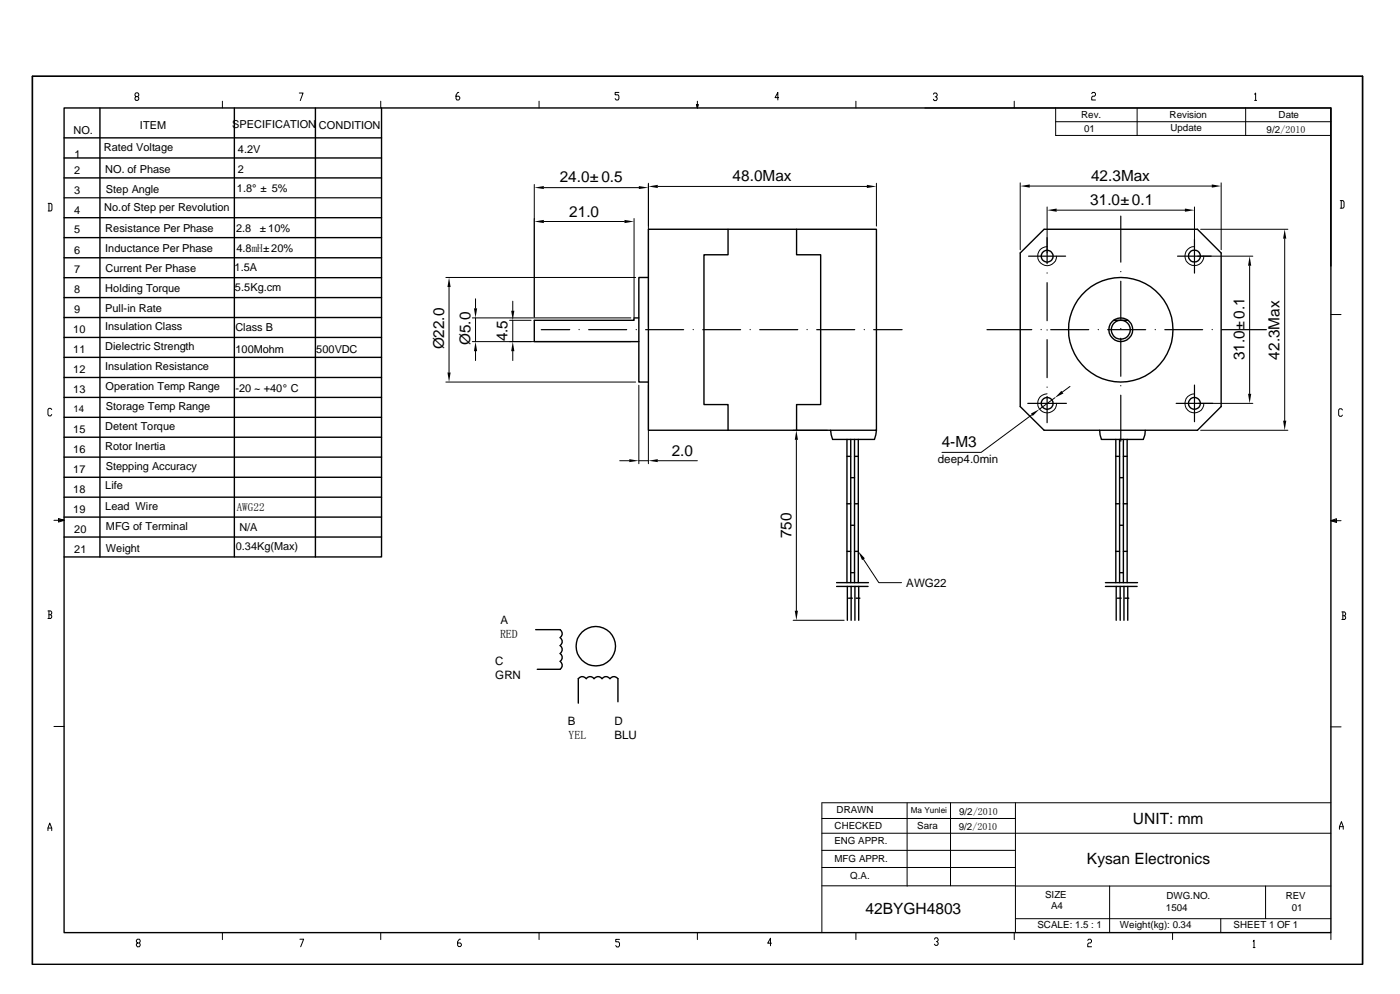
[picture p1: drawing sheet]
<svg xmlns="http://www.w3.org/2000/svg" width="297mm" height="211mm" viewBox="0 0 297 211" stroke-linecap="round" stroke-linejoin="round" font-family="sans-serif">
<g fill="none" stroke="#000" stroke-width=".21">
<path d="M63.5 19.7h.8l-.6 1.6M97.4 19.6h-.2l-.4 .6v.7l.2 .3h.4l.2-.5-.2-.3h-.6M131.4 19.6h-.8v.5h.6l.2 .3-.2 .8h-.4l-.2-.3M198.1 20l.2-.3h.4l.2 .3-.2 .5h-.2M231.7 19.9l.2-.3h.4l.2 .3v.3l-.2 .2h-.4l-.2 .3v.5h.8M266.3 20l.2-.3v1.6M28.9 20.5l-.2-.3v-.3l.2-.2h.3l.3 .2v.3l-.8 .5v.3l.2 .3h.3l.3-.3v-.3l-.3-.2M47.2 21.5v1.4M80.8 21.5v1.4M113.4 39.1v28.2M114.4 21.5v1.4M115.4 39.8h20.2"/>
<path d="M137.6 38.9v30.3M139.6 39.5h44.4M147.8 22.2h.4l-.2 .7zM148 22.2v.7l.1-.7M148 21.5v1.4M165.3 20.7h-.8l.6-1.1v1.6M181.7 21.5v1.4M186 38.9v9.1M196.3 22.9h86.2M198.7 20.5l.2 .3-.2 .5h-.4l-.2-.3M215.3 21.5v1.4M216.6 38.8v14.2"/>
<path d="M218.6 39.5h38.6M224.1 22.9v5.8h58.3M224.1 25.8h58.4M241.4 22.9v5.8M259.2 38.8v14.2M264.4 22.9v5.8M266.3 21.3h.4M10.2 43.1h.6l.2 .3v1.1l-.2 .2h-.6M10.4 43.1v1.6M94.6 58.9h40.3M115.4 47h17.2M134.6 46.3v21"/>
<path d="M222.3 52.3a2.02 2.02 0 0 0-2 2 2.02 2.02 0 0 0 2 2 2.02 2.02 0 0 0 2-2M222.3 43.9v9.8M224.3 44.6h27.2M253.6 52.3a2.01 2.01 0 0 0-2.1 2 2.01 2.01 0 0 0 2 2 2.01 2.01 0 0 0 2-2M253.6 43.9v9.8M254.2 54.3h11.7M254.9 48.6h18.5M265.3 56.4v27.1M272.7 50.6v38.6M284.5 42.5h.6l.2 .3v1.1l-.2 .2h-.6M284.7 42.5v1.6M95.3 60.9v18.1"/>
<path d="M100.3 67.4h33.6M100.3 72.5h33.6M100.9 63.4v2M100.9 67.4v5.1M100.9 74.5v2M108.2 67.9h4.5M108.8 63.9v2M108.8 67.9v4.6M108.8 74.5v2M282.5 66.7h2.2M11 86.9l-.2-.3h-.4l-.2 .3v1l.2 .3h.4l.2-.3M94.6 81h40.3"/>
<path d="M131.5 97.7h2.1M135.6 81.7v16.7M135.6 97.7h2M137.6 81.7v16.7M139.6 97.7h8.4M168.4 91.3h7.2M169 93.3v36.2M219.1 88l-10.8 7.9h-8.4M222.3 83.5a2.02 2.02 0 0 0-2 2 2.02 2.02 0 0 0 2 2.1 2.02 2.02 0 0 0 2-2M223.9 84.4l-3.2 2.4M227.1 82l-1.6 1.1M253.6 83.5a2.02 2.02 0 0 0-2.1 2 2.02 2.02 0 0 0 2 2.1 2.02 2.02 0 0 0 2-2"/>
<path d="M254.2 85.6h11.7M254.9 91.3h18.5M285 86.9l-.2-.2h-.4l-.2 .2v1.1l.2 .3h.4l.2-.3M11.4 110.4h2.2l-1.2-.4v.7l1.2-.3M12.4 110.2l1.2 .2-1.2 .1M183.3 118.6l3.2 5h4.9M282.5 110.4l1.2-.4v.8zM282.5 110.4h2.2M283.7 110.3l-1.2 .1 1.2 .2M10.2 129.6h.6l.2 .2-.2 .6M10.4 130.4h.4l.2 .5-.2 .3h-.6M10.4 129.6v1.6"/>
<path d="M168.4 131.6h10.8M284.8 129.8h.6l.2 .3-.2 .5M285 130.6h.4l.2 .5-.2 .3h-.6M285 129.8v1.6M11.4 154.1h2.2M282.5 154.2h2.2M10.2 176.2v-.6l.4-1 .4 1v.6M10.2 175.6h.8M174.5 173.6h41M174.5 176.7h108M174.5 170.3v27.5M174.5 170.3h108"/>
<path d="M192.6 170.3v17.7M201.8 170.3v17.6M215.5 170.3v27.5M284.3 175.9v-.6l.5-1 .3 1v.6M284.3 175.3h.8M47.2 197.8v1.5M63.7 199.2h.8l-.7 1.6M80.8 197.8v1.5M97.7 199.2h-.2l-.4 .5v.8l.2 .3h.4l.2-.5-.2-.3h-.6M114.4 197.8v1.5M131.5 199.2h-.8v.5h.6l.2 .3v.5l-.2 .3h-.4l-.2-.3M148 197.8v1.5"/>
<path d="M174.5 184h41M174.5 187.9h41M174.5 180.4h41M181.7 197.8v1.5M198.3 199.2l.3-.3h.3l.2 .6-.3 .2M198.9 199.7l.2 .3-.2 .5h-.3l-.3-.2M215.3 197.8v1.5M215.5 187.9h67M215.5 194.8h67M230.9 199.5l.2-.3h.4l.2 .3v.2l-.2 .3h-.4l-.2 .3v.5h.8M235.5 187.9v9.9M248.9 197.8v1.5"/>
<path d="M259.1 194.8v3M266 199.7l.2-.3v1.6M268.6 187.9v6.9M282.5 197.8v1.5M29.2 200l-.3-.3 .3-.5h.4l.2 .3-.2 .5h-.4l-.3 .3 .3 .5h.4l.2-.3-.2-.5M163.8 200h-.8l.6-1v1.6M266 201h.4"/>
</g>
<g fill="none" stroke="#000" stroke-width=".3">
<path d="M289.2 16.2v188.3h-282.3M289.2 16.2h-282.3v188.3M289.2 16.2v188.3M13.6 22.9h268.9v174.9h-268.9zM13.6 37.7h67.4M13.6 33.5h67.4M13.6 29.2h67.4M21.2 22.9v95.2M49.7 22.9v95.2M67 22.9v95.2M81 22.9v95.2h-67.4M282.5 22.9v33.5"/>
<path d="M13.6 58.9h67.4M13.6 54.7h67.4M13.6 50.4h67.4M13.6 46.2h67.4M137.6 48.6h48.4v42.7h-48.4zM137.6 58.9h-2v22.1h2M154.5 48.6v5.4h-5.1v31.8h5.1v5.5M169.1 48.6v5.4h5.1v31.8h-5.1v5.5M216.6 53.7l5-5.1h32.6l5 5.1v32.5l-5 5.1h-32.6l-5-5.1zM13.6 75.8h67.4M13.6 71.6h67.4M13.6 67.3h67.4"/>
<path d="M13.6 63.1h67.4M135.6 67.4h-1v.5h-21.2v4.6h22.2M236.4 67.9h3M13.6 97h67.4M13.6 92.7h67.4M13.6 88.5h67.4M13.6 84.3h67.4M13.6 80.1h67.4M176.3 91.3l.4 1.9h8.9l.4-1.9M179.8 96.8h.8M179.8 93.2v30.4M180.6 93.2v30.4"/>
<path d="M181.4 96.8h.8M181.4 93.2v30.4M182.2 93.2v30.4M233.4 91.3l.4 1.9h8.9l.3-1 .1-.9M236.9 96.8h.8M236.9 93.2v30.4M237.7 93.2v30.4M238.5 96.8h.8M238.5 93.2v30.4M239.3 93.2v30.4M13.6 113.9h67.4M13.6 109.7h67.4"/>
<path d="M13.6 105.5h67.4M13.6 101.2h67.4M179.8 116.9h.8M179.8 106.8h.8M180.6 111.4h.8M180.6 101.3h.8M181.4 116.9h.8M181.4 106.8h.8M236.9 116.9h.8M236.9 106.8h.8M237.7 111.4h.8M237.7 101.3h.8"/>
<path d="M238.5 116.9h.8M238.5 106.8h.8M113.7 133.5h5.2a1.04 1.04 0 0 1 0 1.7 1.03 1.03 0 0 1 0 1.7 1.03 1.03 0 0 1 0 1.7 .99 .99 0 0 1 0 1.7 1.04 1.04 0 0 1 0 1.7h-4.9M177.6 123.6h6.7M177.6 124.4h6.7M179.9 124.4v7.2M180.1 126.9h.8M180.6 121.5h.8M180.7 124.4v7.2M181.5 124.4v7.2M181.7 126.9h.8M182.3 124.4v7.2"/>
<path d="M234.7 123.6h6.8M234.7 124.4h6.7M236.9 124.4v7.2M237.2 126.9h.8M237.7 121.5h.8M237.8 124.4v7.2M238.6 124.4v7.2M238.8 126.9h.8M239.4 124.4v7.2M131.2 148.8v-4.9a1.04 1.04 0 0 0-1.7 0 1.03 1.03 0 0 0-1.7 0 1.03 1.03 0 0 0-1.7 0 .99 .99 0 0 0-1.7 0 1.04 1.04 0 0 0-1.6 0v5.2"/>
<circle cx="222.3" cy="54.3" r="1.25"/>
<circle cx="253.5" cy="54.3" r="1.28"/>
<circle cx="237.9" cy="69.9" r="11.1"/>
<circle cx="237.9" cy="69.9" r="2.03"/>
<circle cx="237.9" cy="69.9" r="2.52"/>
<circle cx="222.3" cy="85.6" r="1.25"/>
<circle cx="253.6" cy="85.6" r="1.26"/>
<circle cx="126.5" cy="137.1" r="4.2"/>
</g>
<g fill="none" stroke="#000" stroke-width=".25">
<path d="M13.6 42h67.4M218.3 54.3h7.9M222.3 50.4v5.5M222.3 57.9h.1M222.3 59.9v8.1M237.9 45.8v9.8M237.9 57.6h.1M237.9 59.7v8M250 54.3h7.1M253.6 50.8v7.1M114.9 69.9h6M122.9 69.9h.1"/>
<path d="M125 69.9h8M135.1 69.9h.1M137 69.9h8.1M147.1 69.9h.1M149.2 69.9h8M159.2 69.9h.1M161.3 69.9h8M171.3 69.9h.1M173.4 69.9h8M183.5 69.9h.1M185.4 69.9h6.1M209.5 69.9h9.5"/>
<path d="M221 69.9h.1M222.3 70h.1M222.3 72v8.1M223 69.9h8.1M233.1 69.9h.1M235.1 69.9h8.1M237.9 69.7h.1M237.9 71.7v8.1M245.2 69.9h.1M247.3 69.9h8M257.3 69.9h.1M259.3 69.9h9.5"/>
<path d="M218.2 85.6h8.2M222.3 82.1h.1M222.3 84.1v5.5M237.9 81.8h.1M237.9 83.8v9.8M249.7 85.6h7.7M253.6 81.7v7.7"/>
</g>
<g fill="#000">
<path d="M113.4 39.8l2-.3v.6zM135.6 39.5l2 .3-2 .3zM137.6 39.5l2-.3v.7zM184 39.2l2 .3-2 .4zM216.6 39.5l2-.4v.7zM257.2 39.1l2 .4-2 .3zM113.4 47l2-.4v.7zM132.6 46.6l2 .4-2 .3zM222.3 44.6l2-.4v.7zM251.5 44.2l2.1 .4-2.1 .3zM265.3 54.3l.3 2.1h-.7zM272.7 48.6l.3 2h-.6z"/>
<path d="M95.3 58.9l.4 2h-.7zM95 79h.7l-.4 2zM100.6 65.4h.7l-.4 2zM100.9 72.5l.4 2h-.7zM108.5 65.9h.7l-.4 2zM108.8 72.5l.4 2h-.7zM133.6 97.4l2 .3-2 .3zM137.6 97.7l2-.3v.6zM169 91.3l.4 2h-.7zM218.8 87.7l1.9-.9-1.5 1.4zM225.3 82.9l.4 .5-1.8 1zM264.9 83.5h.7l-.3 2.1z"/>
<path d="M272.4 89.2h.6l-.3 2.1zM182.2 116.9l1.4 1.5-.6 .4zM168.7 129.5h.7l-.4 2.1z"/>
</g>
<g font-size="3.3">
<text x="118.8" y="38.7">24.0± 0.5</text>
<text x="155.5" y="38.5">48.0Max</text>
<text x="231.6" y="38.4">42.3Max</text>
<text x="120.9" y="45.9">21.0</text>
<text x="231.4" y="43.5">31.0± 0.1</text>
<text x="94.3" y="74.1" transform="rotate(-90 94.3 74.1)">Ø22.0</text>
<text x="99.9" y="73.2" transform="rotate(-90 99.9 73.2)">Ø5.0</text>
<text x="107.7" y="72.4" transform="rotate(-90 107.7 72.4)">4.5</text>
<text x="264.2" y="76.4" transform="rotate(-90 264.2 76.4)">31.0± 0.1</text>
<text x="271.6" y="76.3" transform="rotate(-90 271.6 76.3)">42.3Max</text>
<text x="199.9" y="94.9">4-M3</text>
<text x="142.6" y="96.6">2.0</text>
<text x="168" y="114.2" transform="rotate(-90 168 114.2)">750</text>
<text x="240.4" y="174.7">UNIT: mm</text>
<text x="230.7" y="183.2">Kysan Electronics</text>
<text x="183.7" y="193.7">42BYGH4803</text>
</g>
<g font-size="2.5">
<text x="199.1" y="98.1">deep4.0min</text>
<text x="192.4" y="124.5">AWG22</text>
<text x="106.1" y="135.2">RED</text>
<text x="106.2" y="132.3">A</text>
<text x="105.1" y="141.1">C</text>
<text x="105.1" y="144.1">GRN</text>
<text x="120.6" y="153.8">B</text>
<text x="130.4" y="153.8">D</text>
<text x="120.7" y="156.7">YEL</text>
<text x="130.4" y="156.7">BLU</text>
</g>
<text font-size="2.4" x="50.3" y="108.3">AWG22</text>
<g font-size="2.3">
<text x="15.6" y="28.4">NO.</text>
<text x="29.7" y="27.4">ITEM</text>
<text x="49.3" y="27.3">SPECIFICATION</text>
<text x="67.7" y="27.3">CONDITION</text>
<text x="15.8" y="33.5">1</text>
<text x="22.1" y="32">Rated Voltage</text>
<text x="50.5" y="32.4">4.2V</text>
<text x="15.7" y="41.1">3</text>
<text x="15.8" y="36.8">2</text>
<text x="22.4" y="36.6">NO.of Phase</text>
<text x="22.4" y="40.9">Step Angle</text>
<text x="50.3" y="40.8">1.8° ± 5%</text>
<text x="50.5" y="36.6">2</text>
<text x="15.8" y="45.3">4</text>
<text x="22.1" y="44.7">No.of Step per Revolution</text>
<text x="15.7" y="49.5">5</text>
<text x="15.7" y="53.8">6</text>
<text x="22.3" y="53.5">Inductance Per Phase</text>
<text x="22.4" y="49.3">Resistance Per Phase</text>
<text x="50.1" y="49.2">2.8</text>
<text x="50.2" y="53.4">4.8mH± 20%</text>
<text x="55.2" y="49.2">± 10%</text>
<text x="15.7" y="58">7</text>
<text x="22.4" y="57.8">Current Per Phase</text>
<text x="49.8" y="57.5">1.5A</text>
<text x="15.7" y="62.2">8</text>
<text x="22.4" y="62">Holding Torque</text>
<text x="49.9" y="61.8">5.5Kg.cm</text>
<text x="15.5" y="70.7">10</text>
<text x="15.7" y="66.5">9</text>
<text x="22.3" y="70.1">Insulation Class</text>
<text x="22.4" y="66.2">Pull-in Rate</text>
<text x="50" y="70.3">Class B</text>
<text x="15.5" y="74.9">11</text>
<text x="22.4" y="74.3">Dielectric Strength</text>
<text x="50" y="74.9">100Mohm</text>
<text x="67.1" y="74.8">500VDC</text>
<text x="15.5" y="79.2">12</text>
<text x="15.5" y="83.4">13</text>
<text x="22.3" y="78.5">Insulation Resistance</text>
<text x="22.4" y="82.8">Operation Temp Range</text>
<text x="50" y="83.1">-20 ~ +40° C</text>
<text x="22.4" y="87">Storage Temp Range</text>
<text x="15.5" y="91.8">15</text>
<text x="22.4" y="91.2">Detent Torque</text>
<text x="22.4" y="95.4">Rotor Inertia</text>
<text x="15.5" y="96.1">16</text>
<text x="15.5" y="100.3">17</text>
<text x="22.4" y="99.6">Stepping Accuracy</text>
<text x="15.5" y="104.6">18</text>
<text x="22.4" y="103.6">Life</text>
<text x="15.5" y="108.8">19</text>
<text x="15.8" y="113">20</text>
<text x="22.4" y="108.2">Lead Wire</text>
<text x="22.5" y="112.4">MFG of Terminal</text>
<text x="50.8" y="112.5">N/A</text>
<text x="15.8" y="117.2">21</text>
<text x="22.5" y="117">Weight</text>
<text x="50" y="116.7">0.34Kg(Max)</text>
</g>
<g font-size="2.1">
<text x="229.5" y="25">Rev.</text>
<text x="230.1" y="28">01</text>
<text x="248.3" y="25.1">Revision</text>
<text x="248.4" y="27.8">Update</text>
<text x="268.9" y="28.1">9/2/2010</text>
<text x="271.4" y="25.1">Date</text>
<text x="177.6" y="172.5">DRAWN</text>
<text x="203.6" y="172.8">9/2/2010</text>
<text x="177.1" y="179">ENG APPR.</text>
<text x="177.2" y="175.8">CHECKED</text>
<text x="194.7" y="175.8">Sara</text>
<text x="203.5" y="176">9/2/2010</text>
<text x="177.1" y="182.8">MFG APPR.</text>
<text x="180.5" y="186.4">Q.A.</text>
<text x="221.8" y="190.4">SIZE</text>
<text x="247.6" y="190.7">DWG.NO.</text>
<text x="272.9" y="190.6">REV</text>
<text x="220.2" y="196.8">SCALE: 1.5 : 1</text>
<text x="223.1" y="192.9">A4</text>
<text x="237.7" y="196.8">Weight(kg): 0.34</text>
<text x="247.5" y="193.2">1504</text>
<text x="261.8" y="196.8">SHEET 1 OF 1</text>
<text x="274.2" y="193.1">01</text>
</g>
<text font-size="2" x="15.6" y="87.4">14</text>
<text font-size="1.7" x="193.3" y="172.3">Ma Yunlei</text>
</svg>
